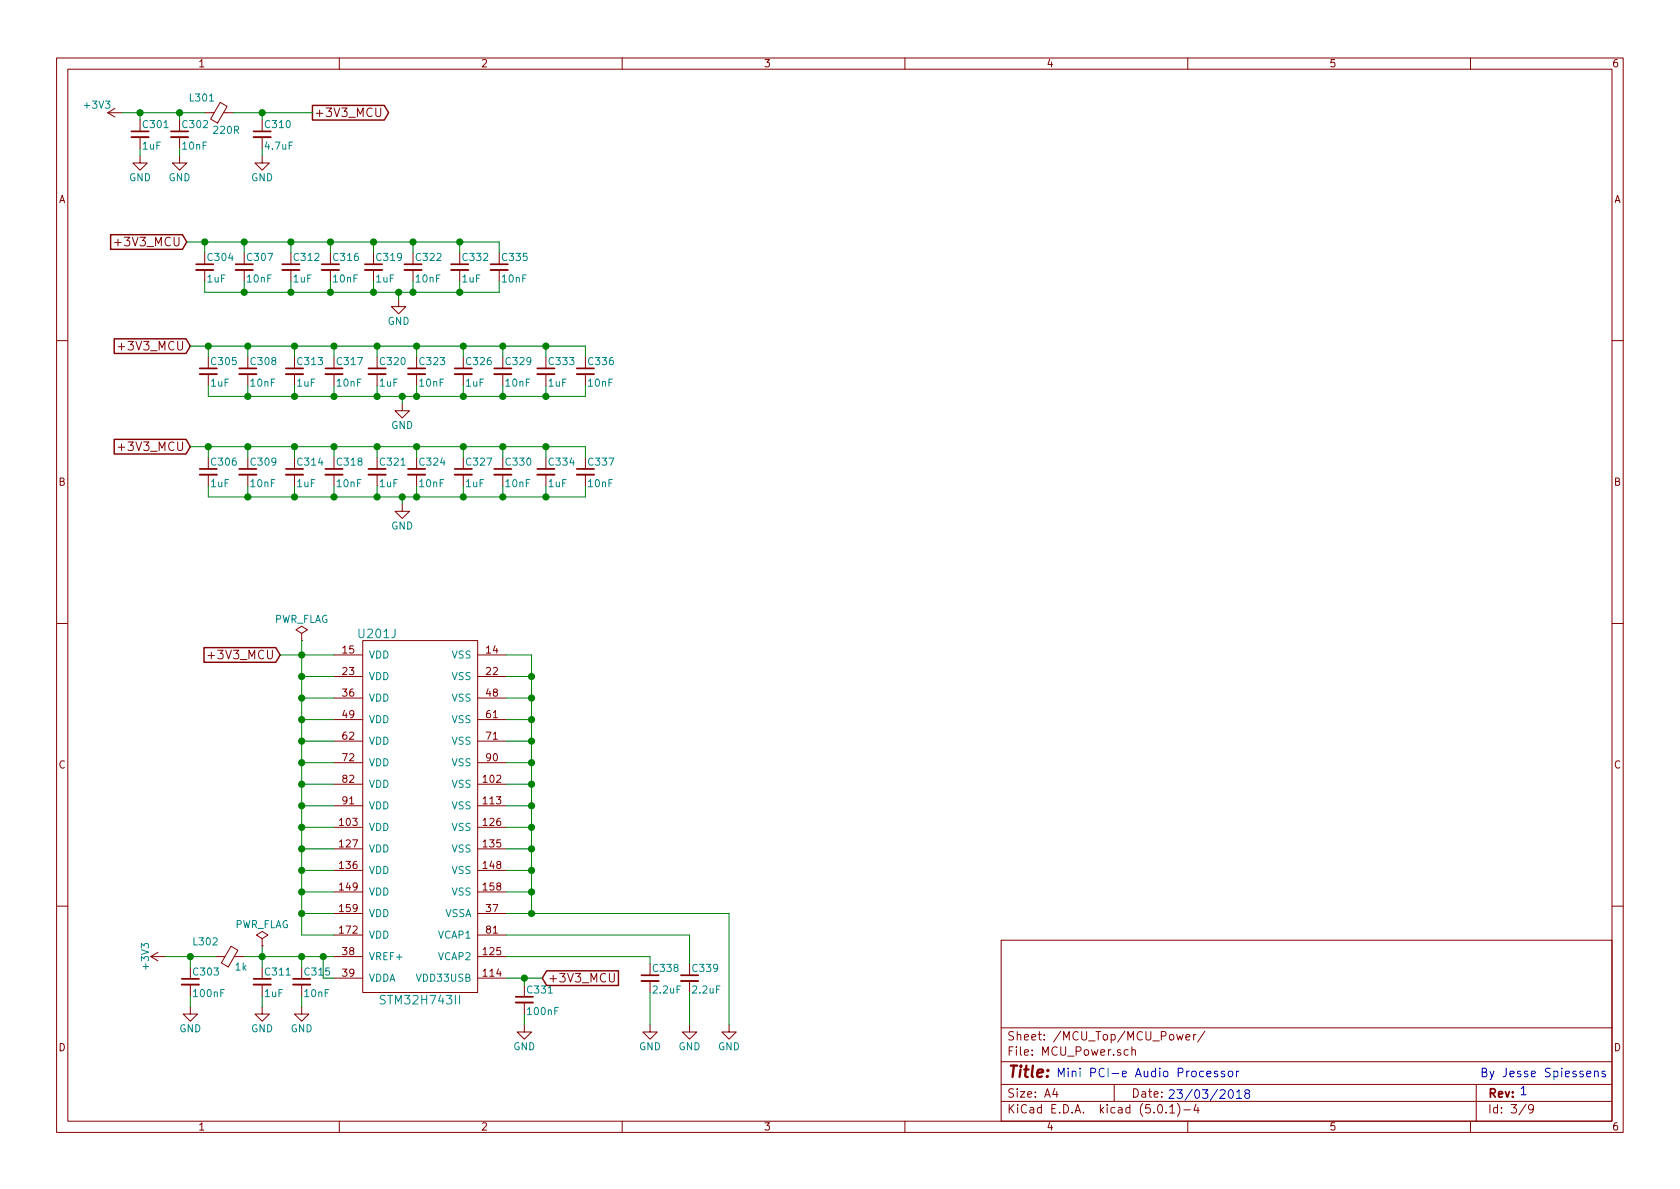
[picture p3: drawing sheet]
EESchema Schematic File Version 2
LIBS:power
LIBS:device
LIBS:switches
LIBS:relays
LIBS:motors
LIBS:transistors
LIBS:conn
LIBS:linear
LIBS:regul
LIBS:74xx
LIBS:cmos4000
LIBS:adc-dac
LIBS:memory
LIBS:xilinx
LIBS:microcontrollers
LIBS:dsp
LIBS:microchip
LIBS:analog_switches
LIBS:motorola
LIBS:texas
LIBS:intel
LIBS:audio
LIBS:interface
LIBS:digital-audio
LIBS:philips
LIBS:display
LIBS:cypress
LIBS:siliconi
LIBS:opto
LIBS:atmel
LIBS:contrib
LIBS:valves
LIBS:STM32
LIBS:SDRAM
LIBS:CODEC
LIBS:TVS_ARRAY
LIBS:BUCK
LIBS:LDO
LIBS:BOOST
LIBS:CONNECTOR
LIBS:POWER_SW
LIBS:EMI_GASKET
LIBS:LED
LIBS:Main board-cache
EELAYER 25 0
EELAYER END
$Descr A4 11693 8268
encoding utf-8
Sheet 3 9
Title ""
Date ""
Rev ""
Comp ""
Comment1 ""
Comment2 ""
Comment3 ""
Comment4 ""
$EndDescr
$Comp
L STM32H743II U201
U 10 1
P 2925 5650
F 0 "U201" H 2625 6900 60  0000 C CNN
F 1 "STM32H743II" H 2925 4350 60  0000 C CNN
F 2 "Housings_QFP:LQFP-176_24x24mm_Pitch0.5mm" H 2925 4350 60  0001 C CNN
F 3 "" H 2925 4350 60  0001 C CNN
	10   2925 5650
	1    0    0    -1  
$EndComp
$Comp
L +3V3 #PWR016
U 1 1
P 850 775
F 0 "#PWR016" H 850 625 50  0001 C CNN
F 1 "+3V3" V 900 950 50  0000 C CNN
F 2 "" H 850 775 50  0001 C CNN
F 3 "" H 850 775 50  0001 C CNN
	1    850  775 
	0    -1   -1   0   
$EndComp
$Comp
L Ferrite_Bead_Small L301
U 1 1
P 1525 775
F 0 "L301" V 1625 800 50  0000 L CNN
F 1 "220R" V 1400 625 50  0000 L CNN
F 2 "Inductors_SMD:L_0603" V 1455 775 50  0001 C CNN
F 3 "" H 1525 775 50  0001 C CNN
	1    1525 775 
	0    -1   -1   0   
$EndComp
$Comp
L C_Small C301
U 1 1
P 975 925
F 0 "C301" H 985 995 50  0000 L CNN
F 1 "1uF" H 985 845 50  0000 L CNN
F 2 "Capacitors_SMD:C_0603" H 975 925 50  0001 C CNN
F 3 "" H 975 925 50  0001 C CNN
	1    975  925 
	1    0    0    -1  
$EndComp
$Comp
L C_Small C302
U 1 1
P 1250 925
F 0 "C302" H 1260 995 50  0000 L CNN
F 1 "10nF" H 1260 845 50  0000 L CNN
F 2 "Capacitors_SMD:C_0603" H 1250 925 50  0001 C CNN
F 3 "" H 1250 925 50  0001 C CNN
	1    1250 925 
	1    0    0    -1  
$EndComp
$Comp
L GND #PWR017
U 1 1
P 975 1075
F 0 "#PWR017" H 975 825 50  0001 C CNN
F 1 "GND" H 975 925 50  0000 C CNN
F 2 "" H 975 1075 50  0001 C CNN
F 3 "" H 975 1075 50  0001 C CNN
	1    975  1075
	1    0    0    -1  
$EndComp
$Comp
L GND #PWR018
U 1 1
P 1250 1075
F 0 "#PWR018" H 1250 825 50  0001 C CNN
F 1 "GND" H 1250 925 50  0000 C CNN
F 2 "" H 1250 1075 50  0001 C CNN
F 3 "" H 1250 1075 50  0001 C CNN
	1    1250 1075
	1    0    0    -1  
$EndComp
$Comp
L C_Small C310
U 1 1
P 1825 925
F 0 "C310" H 1835 995 50  0000 L CNN
F 1 "4.7uF" H 1835 845 50  0000 L CNN
F 2 "Capacitors_SMD:C_0805" H 1825 925 50  0001 C CNN
F 3 "" H 1825 925 50  0001 C CNN
	1    1825 925 
	1    0    0    -1  
$EndComp
$Comp
L GND #PWR019
U 1 1
P 1825 1075
F 0 "#PWR019" H 1825 825 50  0001 C CNN
F 1 "GND" H 1825 925 50  0000 C CNN
F 2 "" H 1825 1075 50  0001 C CNN
F 3 "" H 1825 1075 50  0001 C CNN
	1    1825 1075
	1    0    0    -1  
$EndComp
Text GLabel 2175 775  2    60   Output ~ 0
+3V3_MCU
Text GLabel 1300 1675 0    60   Input ~ 0
+3V3_MCU
$Comp
L C_Small C304
U 1 1
P 1425 1850
F 0 "C304" H 1435 1920 50  0000 L CNN
F 1 "1uF" H 1435 1770 50  0000 L CNN
F 2 "Capacitors_SMD:C_0603" H 1425 1850 50  0001 C CNN
F 3 "" H 1425 1850 50  0001 C CNN
	1    1425 1850
	1    0    0    -1  
$EndComp
$Comp
L C_Small C307
U 1 1
P 1700 1850
F 0 "C307" H 1710 1920 50  0000 L CNN
F 1 "10nF" H 1710 1770 50  0000 L CNN
F 2 "Capacitors_SMD:C_0603" H 1700 1850 50  0001 C CNN
F 3 "" H 1700 1850 50  0001 C CNN
	1    1700 1850
	1    0    0    -1  
$EndComp
$Comp
L C_Small C312
U 1 1
P 2025 1850
F 0 "C312" H 2035 1920 50  0000 L CNN
F 1 "1uF" H 2035 1770 50  0000 L CNN
F 2 "Capacitors_SMD:C_0603" H 2025 1850 50  0001 C CNN
F 3 "" H 2025 1850 50  0001 C CNN
	1    2025 1850
	1    0    0    -1  
$EndComp
$Comp
L C_Small C316
U 1 1
P 2300 1850
F 0 "C316" H 2310 1920 50  0000 L CNN
F 1 "10nF" H 2310 1770 50  0000 L CNN
F 2 "Capacitors_SMD:C_0603" H 2300 1850 50  0001 C CNN
F 3 "" H 2300 1850 50  0001 C CNN
	1    2300 1850
	1    0    0    -1  
$EndComp
$Comp
L C_Small C319
U 1 1
P 2600 1850
F 0 "C319" H 2610 1920 50  0000 L CNN
F 1 "1uF" H 2610 1770 50  0000 L CNN
F 2 "Capacitors_SMD:C_0603" H 2600 1850 50  0001 C CNN
F 3 "" H 2600 1850 50  0001 C CNN
	1    2600 1850
	1    0    0    -1  
$EndComp
$Comp
L C_Small C322
U 1 1
P 2875 1850
F 0 "C322" H 2885 1920 50  0000 L CNN
F 1 "10nF" H 2885 1770 50  0000 L CNN
F 2 "Capacitors_SMD:C_0603" H 2875 1850 50  0001 C CNN
F 3 "" H 2875 1850 50  0001 C CNN
	1    2875 1850
	1    0    0    -1  
$EndComp
$Comp
L C_Small C332
U 1 1
P 3200 1850
F 0 "C332" H 3210 1920 50  0000 L CNN
F 1 "1uF" H 3210 1770 50  0000 L CNN
F 2 "Capacitors_SMD:C_0603" H 3200 1850 50  0001 C CNN
F 3 "" H 3200 1850 50  0001 C CNN
	1    3200 1850
	1    0    0    -1  
$EndComp
$Comp
L C_Small C335
U 1 1
P 3475 1850
F 0 "C335" H 3485 1920 50  0000 L CNN
F 1 "10nF" H 3485 1770 50  0000 L CNN
F 2 "Capacitors_SMD:C_0603" H 3475 1850 50  0001 C CNN
F 3 "" H 3475 1850 50  0001 C CNN
	1    3475 1850
	1    0    0    -1  
$EndComp
$Comp
L GND #PWR020
U 1 1
P 2775 2075
F 0 "#PWR020" H 2775 1825 50  0001 C CNN
F 1 "GND" H 2775 1925 50  0000 C CNN
F 2 "" H 2775 2075 50  0001 C CNN
F 3 "" H 2775 2075 50  0001 C CNN
	1    2775 2075
	1    0    0    -1  
$EndComp
Text GLabel 1325 2400 0    60   Input ~ 0
+3V3_MCU
$Comp
L C_Small C305
U 1 1
P 1450 2575
F 0 "C305" H 1460 2645 50  0000 L CNN
F 1 "1uF" H 1460 2495 50  0000 L CNN
F 2 "Capacitors_SMD:C_0603" H 1450 2575 50  0001 C CNN
F 3 "" H 1450 2575 50  0001 C CNN
	1    1450 2575
	1    0    0    -1  
$EndComp
$Comp
L C_Small C308
U 1 1
P 1725 2575
F 0 "C308" H 1735 2645 50  0000 L CNN
F 1 "10nF" H 1735 2495 50  0000 L CNN
F 2 "Capacitors_SMD:C_0603" H 1725 2575 50  0001 C CNN
F 3 "" H 1725 2575 50  0001 C CNN
	1    1725 2575
	1    0    0    -1  
$EndComp
$Comp
L C_Small C313
U 1 1
P 2050 2575
F 0 "C313" H 2060 2645 50  0000 L CNN
F 1 "1uF" H 2060 2495 50  0000 L CNN
F 2 "Capacitors_SMD:C_0603" H 2050 2575 50  0001 C CNN
F 3 "" H 2050 2575 50  0001 C CNN
	1    2050 2575
	1    0    0    -1  
$EndComp
$Comp
L C_Small C317
U 1 1
P 2325 2575
F 0 "C317" H 2335 2645 50  0000 L CNN
F 1 "10nF" H 2335 2495 50  0000 L CNN
F 2 "Capacitors_SMD:C_0603" H 2325 2575 50  0001 C CNN
F 3 "" H 2325 2575 50  0001 C CNN
	1    2325 2575
	1    0    0    -1  
$EndComp
$Comp
L C_Small C320
U 1 1
P 2625 2575
F 0 "C320" H 2635 2645 50  0000 L CNN
F 1 "1uF" H 2635 2495 50  0000 L CNN
F 2 "Capacitors_SMD:C_0603" H 2625 2575 50  0001 C CNN
F 3 "" H 2625 2575 50  0001 C CNN
	1    2625 2575
	1    0    0    -1  
$EndComp
$Comp
L C_Small C323
U 1 1
P 2900 2575
F 0 "C323" H 2910 2645 50  0000 L CNN
F 1 "10nF" H 2910 2495 50  0000 L CNN
F 2 "Capacitors_SMD:C_0603" H 2900 2575 50  0001 C CNN
F 3 "" H 2900 2575 50  0001 C CNN
	1    2900 2575
	1    0    0    -1  
$EndComp
$Comp
L C_Small C326
U 1 1
P 3225 2575
F 0 "C326" H 3235 2645 50  0000 L CNN
F 1 "1uF" H 3235 2495 50  0000 L CNN
F 2 "Capacitors_SMD:C_0603" H 3225 2575 50  0001 C CNN
F 3 "" H 3225 2575 50  0001 C CNN
	1    3225 2575
	1    0    0    -1  
$EndComp
$Comp
L C_Small C329
U 1 1
P 3500 2575
F 0 "C329" H 3510 2645 50  0000 L CNN
F 1 "10nF" H 3510 2495 50  0000 L CNN
F 2 "Capacitors_SMD:C_0603" H 3500 2575 50  0001 C CNN
F 3 "" H 3500 2575 50  0001 C CNN
	1    3500 2575
	1    0    0    -1  
$EndComp
$Comp
L C_Small C333
U 1 1
P 3800 2575
F 0 "C333" H 3810 2645 50  0000 L CNN
F 1 "1uF" H 3810 2495 50  0000 L CNN
F 2 "Capacitors_SMD:C_0603" H 3800 2575 50  0001 C CNN
F 3 "" H 3800 2575 50  0001 C CNN
	1    3800 2575
	1    0    0    -1  
$EndComp
$Comp
L C_Small C336
U 1 1
P 4075 2575
F 0 "C336" H 4085 2645 50  0000 L CNN
F 1 "10nF" H 4085 2495 50  0000 L CNN
F 2 "Capacitors_SMD:C_0603" H 4075 2575 50  0001 C CNN
F 3 "" H 4075 2575 50  0001 C CNN
	1    4075 2575
	1    0    0    -1  
$EndComp
$Comp
L GND #PWR021
U 1 1
P 2800 2800
F 0 "#PWR021" H 2800 2550 50  0001 C CNN
F 1 "GND" H 2800 2650 50  0000 C CNN
F 2 "" H 2800 2800 50  0001 C CNN
F 3 "" H 2800 2800 50  0001 C CNN
	1    2800 2800
	1    0    0    -1  
$EndComp
Text GLabel 1325 3100 0    60   Input ~ 0
+3V3_MCU
$Comp
L C_Small C306
U 1 1
P 1450 3275
F 0 "C306" H 1460 3345 50  0000 L CNN
F 1 "1uF" H 1460 3195 50  0000 L CNN
F 2 "Capacitors_SMD:C_0603" H 1450 3275 50  0001 C CNN
F 3 "" H 1450 3275 50  0001 C CNN
	1    1450 3275
	1    0    0    -1  
$EndComp
$Comp
L C_Small C309
U 1 1
P 1725 3275
F 0 "C309" H 1735 3345 50  0000 L CNN
F 1 "10nF" H 1735 3195 50  0000 L CNN
F 2 "Capacitors_SMD:C_0603" H 1725 3275 50  0001 C CNN
F 3 "" H 1725 3275 50  0001 C CNN
	1    1725 3275
	1    0    0    -1  
$EndComp
$Comp
L C_Small C314
U 1 1
P 2050 3275
F 0 "C314" H 2060 3345 50  0000 L CNN
F 1 "1uF" H 2060 3195 50  0000 L CNN
F 2 "Capacitors_SMD:C_0603" H 2050 3275 50  0001 C CNN
F 3 "" H 2050 3275 50  0001 C CNN
	1    2050 3275
	1    0    0    -1  
$EndComp
$Comp
L C_Small C318
U 1 1
P 2325 3275
F 0 "C318" H 2335 3345 50  0000 L CNN
F 1 "10nF" H 2335 3195 50  0000 L CNN
F 2 "Capacitors_SMD:C_0603" H 2325 3275 50  0001 C CNN
F 3 "" H 2325 3275 50  0001 C CNN
	1    2325 3275
	1    0    0    -1  
$EndComp
$Comp
L C_Small C321
U 1 1
P 2625 3275
F 0 "C321" H 2635 3345 50  0000 L CNN
F 1 "1uF" H 2635 3195 50  0000 L CNN
F 2 "Capacitors_SMD:C_0603" H 2625 3275 50  0001 C CNN
F 3 "" H 2625 3275 50  0001 C CNN
	1    2625 3275
	1    0    0    -1  
$EndComp
$Comp
L C_Small C324
U 1 1
P 2900 3275
F 0 "C324" H 2910 3345 50  0000 L CNN
F 1 "10nF" H 2910 3195 50  0000 L CNN
F 2 "Capacitors_SMD:C_0603" H 2900 3275 50  0001 C CNN
F 3 "" H 2900 3275 50  0001 C CNN
	1    2900 3275
	1    0    0    -1  
$EndComp
$Comp
L C_Small C327
U 1 1
P 3225 3275
F 0 "C327" H 3235 3345 50  0000 L CNN
F 1 "1uF" H 3235 3195 50  0000 L CNN
F 2 "Capacitors_SMD:C_0603" H 3225 3275 50  0001 C CNN
F 3 "" H 3225 3275 50  0001 C CNN
	1    3225 3275
	1    0    0    -1  
$EndComp
$Comp
L C_Small C330
U 1 1
P 3500 3275
F 0 "C330" H 3510 3345 50  0000 L CNN
F 1 "10nF" H 3510 3195 50  0000 L CNN
F 2 "Capacitors_SMD:C_0603" H 3500 3275 50  0001 C CNN
F 3 "" H 3500 3275 50  0001 C CNN
	1    3500 3275
	1    0    0    -1  
$EndComp
$Comp
L C_Small C334
U 1 1
P 3800 3275
F 0 "C334" H 3810 3345 50  0000 L CNN
F 1 "1uF" H 3810 3195 50  0000 L CNN
F 2 "Capacitors_SMD:C_0603" H 3800 3275 50  0001 C CNN
F 3 "" H 3800 3275 50  0001 C CNN
	1    3800 3275
	1    0    0    -1  
$EndComp
$Comp
L C_Small C337
U 1 1
P 4075 3275
F 0 "C337" H 4085 3345 50  0000 L CNN
F 1 "10nF" H 4085 3195 50  0000 L CNN
F 2 "Capacitors_SMD:C_0603" H 4075 3275 50  0001 C CNN
F 3 "" H 4075 3275 50  0001 C CNN
	1    4075 3275
	1    0    0    -1  
$EndComp
$Comp
L GND #PWR022
U 1 1
P 2800 3500
F 0 "#PWR022" H 2800 3250 50  0001 C CNN
F 1 "GND" H 2800 3350 50  0000 C CNN
F 2 "" H 2800 3500 50  0001 C CNN
F 3 "" H 2800 3500 50  0001 C CNN
	1    2800 3500
	1    0    0    -1  
$EndComp
Text GLabel 1950 4550 0    60   Input ~ 0
+3V3_MCU
$Comp
L +3V3 #PWR023
U 1 1
P 1150 6650
F 0 "#PWR023" H 1150 6500 50  0001 C CNN
F 1 "+3V3" H 1150 6790 50  0000 C CNN
F 2 "" H 1150 6650 50  0001 C CNN
F 3 "" H 1150 6650 50  0001 C CNN
	1    1150 6650
	0    -1   -1   0   
$EndComp
$Comp
L C_Small C303
U 1 1
P 1325 6825
F 0 "C303" H 1335 6895 50  0000 L CNN
F 1 "100nF" H 1335 6745 50  0000 L CNN
F 2 "Capacitors_SMD:C_0603" H 1325 6825 50  0001 C CNN
F 3 "" H 1325 6825 50  0001 C CNN
	1    1325 6825
	1    0    0    -1  
$EndComp
$Comp
L C_Small C311
U 1 1
P 1825 6825
F 0 "C311" H 1835 6895 50  0000 L CNN
F 1 "1uF" H 1835 6745 50  0000 L CNN
F 2 "Capacitors_SMD:C_0603" H 1825 6825 50  0001 C CNN
F 3 "" H 1825 6825 50  0001 C CNN
	1    1825 6825
	1    0    0    -1  
$EndComp
$Comp
L C_Small C315
U 1 1
P 2100 6825
F 0 "C315" H 2110 6895 50  0000 L CNN
F 1 "10nF" H 2110 6745 50  0000 L CNN
F 2 "Capacitors_SMD:C_0603" H 2100 6825 50  0001 C CNN
F 3 "" H 2100 6825 50  0001 C CNN
	1    2100 6825
	1    0    0    -1  
$EndComp
$Comp
L Ferrite_Bead_Small L302
U 1 1
P 1600 6650
F 0 "L302" V 1700 6725 50  0000 L CNN
F 1 "1k" V 1525 6525 50  0000 L CNN
F 2 "Inductors_SMD:L_0603" V 1530 6650 50  0001 C CNN
F 3 "" H 1600 6650 50  0001 C CNN
	1    1600 6650
	0    -1   -1   0   
$EndComp
$Comp
L GND #PWR024
U 1 1
P 1325 7000
F 0 "#PWR024" H 1325 6750 50  0001 C CNN
F 1 "GND" H 1325 6850 50  0000 C CNN
F 2 "" H 1325 7000 50  0001 C CNN
F 3 "" H 1325 7000 50  0001 C CNN
	1    1325 7000
	1    0    0    -1  
$EndComp
$Comp
L GND #PWR025
U 1 1
P 1825 7000
F 0 "#PWR025" H 1825 6750 50  0001 C CNN
F 1 "GND" H 1825 6850 50  0000 C CNN
F 2 "" H 1825 7000 50  0001 C CNN
F 3 "" H 1825 7000 50  0001 C CNN
	1    1825 7000
	1    0    0    -1  
$EndComp
$Comp
L GND #PWR026
U 1 1
P 2100 7000
F 0 "#PWR026" H 2100 6750 50  0001 C CNN
F 1 "GND" H 2100 6850 50  0000 C CNN
F 2 "" H 2100 7000 50  0001 C CNN
F 3 "" H 2100 7000 50  0001 C CNN
	1    2100 7000
	1    0    0    -1  
$EndComp
$Comp
L C_Small C338
U 1 1
P 4525 6800
F 0 "C338" H 4535 6870 50  0000 L CNN
F 1 "2.2uF" H 4535 6720 50  0000 L CNN
F 2 "Capacitors_SMD:C_0603" H 4525 6800 50  0001 C CNN
F 3 "" H 4525 6800 50  0001 C CNN
	1    4525 6800
	1    0    0    -1  
$EndComp
$Comp
L C_Small C339
U 1 1
P 4800 6800
F 0 "C339" H 4810 6870 50  0000 L CNN
F 1 "2.2uF" H 4810 6720 50  0000 L CNN
F 2 "Capacitors_SMD:C_0603" H 4800 6800 50  0001 C CNN
F 3 "" H 4800 6800 50  0001 C CNN
	1    4800 6800
	1    0    0    -1  
$EndComp
$Comp
L C_Small C331
U 1 1
P 3650 6950
F 0 "C331" H 3660 7020 50  0000 L CNN
F 1 "100nF" H 3660 6870 50  0000 L CNN
F 2 "Capacitors_SMD:C_0603" H 3650 6950 50  0001 C CNN
F 3 "" H 3650 6950 50  0001 C CNN
	1    3650 6950
	1    0    0    -1  
$EndComp
Text GLabel 3775 6800 2    60   Input ~ 0
+3V3_MCU
$Comp
L GND #PWR027
U 1 1
P 3650 7125
F 0 "#PWR027" H 3650 6875 50  0001 C CNN
F 1 "GND" H 3650 6975 50  0000 C CNN
F 2 "" H 3650 7125 50  0001 C CNN
F 3 "" H 3650 7125 50  0001 C CNN
	1    3650 7125
	1    0    0    -1  
$EndComp
$Comp
L GND #PWR028
U 1 1
P 4525 7125
F 0 "#PWR028" H 4525 6875 50  0001 C CNN
F 1 "GND" H 4525 6975 50  0000 C CNN
F 2 "" H 4525 7125 50  0001 C CNN
F 3 "" H 4525 7125 50  0001 C CNN
	1    4525 7125
	1    0    0    -1  
$EndComp
$Comp
L GND #PWR029
U 1 1
P 4800 7125
F 0 "#PWR029" H 4800 6875 50  0001 C CNN
F 1 "GND" H 4800 6975 50  0000 C CNN
F 2 "" H 4800 7125 50  0001 C CNN
F 3 "" H 4800 7125 50  0001 C CNN
	1    4800 7125
	1    0    0    -1  
$EndComp
$Comp
L GND #PWR030
U 1 1
P 5075 7125
F 0 "#PWR030" H 5075 6875 50  0001 C CNN
F 1 "GND" H 5075 6975 50  0000 C CNN
F 2 "" H 5075 7125 50  0001 C CNN
F 3 "" H 5075 7125 50  0001 C CNN
	1    5075 7125
	1    0    0    -1  
$EndComp
Text Notes 8125 7650 0    60   ~ 0
23/03/2018
Text Notes 10575 7625 0    60   ~ 0
1
Text Notes 7350 7500 0    60   ~ 0
Mini PCI-e Audio Processor
Text Notes 10300 7500 0    60   ~ 0
By Jesse Spiessens
$Comp
L PWR_FLAG #FLG031
U 1 1
P 2100 4450
F 0 "#FLG031" H 2100 4525 50  0001 C CNN
F 1 "PWR_FLAG" H 2100 4600 50  0000 C CNN
F 2 "" H 2100 4450 50  0001 C CNN
F 3 "" H 2100 4450 50  0001 C CNN
	1    2100 4450
	1    0    0    -1  
$EndComp
Wire Wire Line
	850  775  1425 775 
Wire Wire Line
	975  775  975  825 
Wire Wire Line
	1250 775  1250 825 
Connection ~ 975  775 
Connection ~ 1250 775 
Wire Wire Line
	975  1025 975  1075
Wire Wire Line
	1250 1025 1250 1075
Wire Wire Line
	1625 775  2175 775 
Wire Wire Line
	1825 775  1825 825 
Wire Wire Line
	1825 1025 1825 1075
Connection ~ 1825 775 
Wire Wire Line
	3475 1675 3475 1750
Wire Wire Line
	3200 1675 3200 1750
Connection ~ 3200 1675
Wire Wire Line
	2875 1675 2875 1750
Connection ~ 2875 1675
Wire Wire Line
	2600 1675 2600 1750
Connection ~ 2600 1675
Wire Wire Line
	2300 1675 2300 1750
Connection ~ 2300 1675
Wire Wire Line
	2025 1675 2025 1750
Connection ~ 2025 1675
Wire Wire Line
	1700 1675 1700 1750
Connection ~ 1700 1675
Wire Wire Line
	1425 1750 1425 1675
Connection ~ 1425 1675
Wire Wire Line
	1425 1950 1425 2025
Wire Wire Line
	1425 2025 3475 2025
Wire Wire Line
	2775 2025 2775 2075
Connection ~ 2775 2025
Wire Wire Line
	3475 2025 3475 1950
Wire Wire Line
	3200 1950 3200 2025
Connection ~ 3200 2025
Wire Wire Line
	2875 1950 2875 2025
Connection ~ 2875 2025
Wire Wire Line
	2600 1950 2600 2025
Connection ~ 2600 2025
Wire Wire Line
	2300 1950 2300 2025
Connection ~ 2300 2025
Wire Wire Line
	2025 1950 2025 2025
Connection ~ 2025 2025
Wire Wire Line
	1700 1950 1700 2025
Connection ~ 1700 2025
Wire Wire Line
	1325 2400 4075 2400
Wire Wire Line
	4075 2400 4075 2475
Wire Wire Line
	3800 2475 3800 2400
Connection ~ 3800 2400
Wire Wire Line
	3500 2475 3500 2400
Connection ~ 3500 2400
Wire Wire Line
	3225 2475 3225 2400
Connection ~ 3225 2400
Wire Wire Line
	2900 2475 2900 2400
Connection ~ 2900 2400
Wire Wire Line
	2625 2475 2625 2400
Connection ~ 2625 2400
Wire Wire Line
	2325 2475 2325 2400
Connection ~ 2325 2400
Wire Wire Line
	2050 2475 2050 2400
Connection ~ 2050 2400
Wire Wire Line
	1725 2475 1725 2400
Connection ~ 1725 2400
Wire Wire Line
	1450 2475 1450 2400
Connection ~ 1450 2400
Wire Wire Line
	1450 2675 1450 2750
Wire Wire Line
	1450 2750 4075 2750
Wire Wire Line
	2800 2750 2800 2800
Wire Wire Line
	4075 2750 4075 2675
Connection ~ 2800 2750
Wire Wire Line
	3800 2675 3800 2750
Connection ~ 3800 2750
Wire Wire Line
	3500 2675 3500 2750
Connection ~ 3500 2750
Wire Wire Line
	3225 2675 3225 2750
Connection ~ 3225 2750
Wire Wire Line
	2900 2675 2900 2750
Connection ~ 2900 2750
Wire Wire Line
	2625 2675 2625 2750
Connection ~ 2625 2750
Wire Wire Line
	2325 2675 2325 2750
Connection ~ 2325 2750
Wire Wire Line
	2050 2675 2050 2750
Connection ~ 2050 2750
Wire Wire Line
	1725 2675 1725 2750
Connection ~ 1725 2750
Wire Wire Line
	1325 3100 4075 3100
Wire Wire Line
	4075 3100 4075 3175
Wire Wire Line
	3800 3175 3800 3100
Connection ~ 3800 3100
Wire Wire Line
	3500 3175 3500 3100
Connection ~ 3500 3100
Wire Wire Line
	3225 3175 3225 3100
Connection ~ 3225 3100
Wire Wire Line
	2900 3175 2900 3100
Connection ~ 2900 3100
Wire Wire Line
	2625 3175 2625 3100
Connection ~ 2625 3100
Wire Wire Line
	2325 3175 2325 3100
Connection ~ 2325 3100
Wire Wire Line
	2050 3175 2050 3100
Connection ~ 2050 3100
Wire Wire Line
	1725 3175 1725 3100
Connection ~ 1725 3100
Wire Wire Line
	1450 3175 1450 3100
Connection ~ 1450 3100
Wire Wire Line
	1450 3375 1450 3450
Wire Wire Line
	1450 3450 4075 3450
Wire Wire Line
	2800 3450 2800 3500
Wire Wire Line
	4075 3450 4075 3375
Connection ~ 2800 3450
Wire Wire Line
	3800 3375 3800 3450
Connection ~ 3800 3450
Wire Wire Line
	3500 3375 3500 3450
Connection ~ 3500 3450
Wire Wire Line
	3225 3375 3225 3450
Connection ~ 3225 3450
Wire Wire Line
	2900 3375 2900 3450
Connection ~ 2900 3450
Wire Wire Line
	2625 3375 2625 3450
Connection ~ 2625 3450
Wire Wire Line
	2325 3375 2325 3450
Connection ~ 2325 3450
Wire Wire Line
	2050 3375 2050 3450
Connection ~ 2050 3450
Wire Wire Line
	1725 3375 1725 3450
Connection ~ 1725 3450
Wire Wire Line
	1950 4550 2325 4550
Wire Wire Line
	2100 4700 2325 4700
Wire Wire Line
	2100 4450 2100 6500
Connection ~ 2100 4550
Wire Wire Line
	2100 4850 2325 4850
Connection ~ 2100 4700
Wire Wire Line
	2100 6500 2325 6500
Connection ~ 2100 4850
Wire Wire Line
	2325 6350 2100 6350
Connection ~ 2100 6350
Wire Wire Line
	2325 6200 2100 6200
Connection ~ 2100 6200
Wire Wire Line
	2325 6050 2100 6050
Connection ~ 2100 6050
Wire Wire Line
	2325 5900 2100 5900
Connection ~ 2100 5900
Wire Wire Line
	2325 5750 2100 5750
Connection ~ 2100 5750
Wire Wire Line
	2325 5600 2100 5600
Connection ~ 2100 5600
Wire Wire Line
	2325 5450 2100 5450
Connection ~ 2100 5450
Wire Wire Line
	2325 5300 2100 5300
Connection ~ 2100 5300
Wire Wire Line
	2325 5150 2100 5150
Connection ~ 2100 5150
Wire Wire Line
	2325 5000 2100 5000
Connection ~ 2100 5000
Wire Wire Line
	1325 6925 1325 7000
Wire Wire Line
	1825 6925 1825 7000
Wire Wire Line
	2100 6925 2100 7000
Wire Wire Line
	1150 6650 1500 6650
Wire Wire Line
	1325 6650 1325 6725
Connection ~ 1325 6650
Wire Wire Line
	1700 6650 2325 6650
Wire Wire Line
	2325 6800 2250 6800
Wire Wire Line
	2250 6800 2250 6650
Connection ~ 2250 6650
Wire Wire Line
	2100 6725 2100 6650
Connection ~ 2100 6650
Wire Wire Line
	1825 6575 1825 6725
Connection ~ 1825 6650
Wire Wire Line
	3525 6500 4800 6500
Wire Wire Line
	3525 6650 4525 6650
Wire Wire Line
	4525 6650 4525 6700
Wire Wire Line
	4800 6500 4800 6700
Wire Wire Line
	3525 6800 3775 6800
Wire Wire Line
	3650 6850 3650 6800
Connection ~ 3650 6800
Wire Wire Line
	3650 7050 3650 7125
Wire Wire Line
	4525 6900 4525 7125
Wire Wire Line
	4800 6900 4800 7125
Wire Wire Line
	3525 6350 5075 6350
Wire Wire Line
	3700 4550 3700 6350
Wire Wire Line
	3525 6200 3700 6200
Connection ~ 3700 6200
Wire Wire Line
	3525 6050 3700 6050
Connection ~ 3700 6050
Wire Wire Line
	3525 5900 3700 5900
Connection ~ 3700 5900
Wire Wire Line
	3525 5750 3700 5750
Connection ~ 3700 5750
Wire Wire Line
	3525 5600 3700 5600
Connection ~ 3700 5600
Wire Wire Line
	3525 5450 3700 5450
Connection ~ 3700 5450
Wire Wire Line
	3525 5300 3700 5300
Connection ~ 3700 5300
Wire Wire Line
	3525 5150 3700 5150
Connection ~ 3700 5150
Wire Wire Line
	3525 5000 3700 5000
Connection ~ 3700 5000
Wire Wire Line
	3525 4850 3700 4850
Connection ~ 3700 4850
Wire Wire Line
	3525 4700 3700 4700
Connection ~ 3700 4700
Wire Wire Line
	3700 4550 3525 4550
Connection ~ 3700 6350
Wire Wire Line
	5075 6350 5075 7125
$Comp
L PWR_FLAG #FLG032
U 1 1
P 1825 6575
F 0 "#FLG032" H 1825 6650 50  0001 C CNN
F 1 "PWR_FLAG" H 1825 6725 50  0000 C CNN
F 2 "" H 1825 6575 50  0001 C CNN
F 3 "" H 1825 6575 50  0001 C CNN
	1    1825 6575
	1    0    0    -1  
$EndComp
Wire Wire Line
	1300 1675 3475 1675
$EndSCHEMATC
